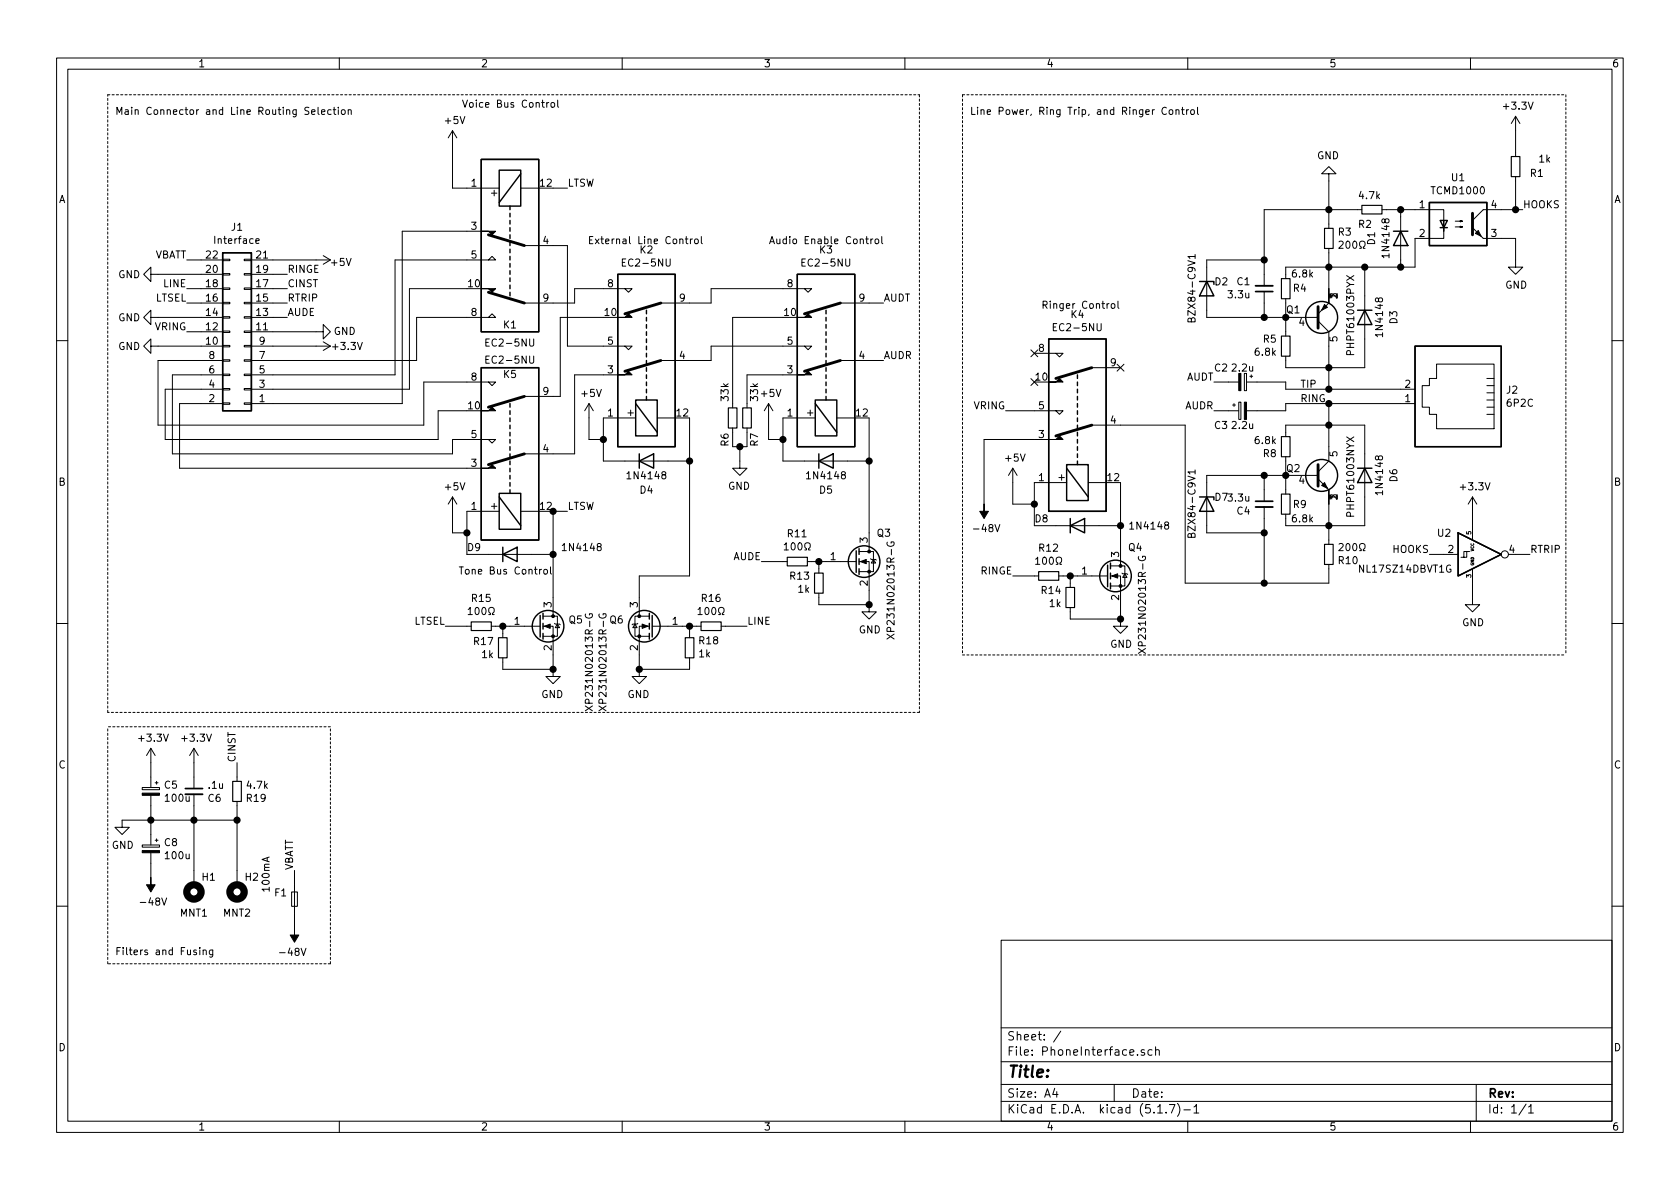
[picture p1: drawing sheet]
EESchema Schematic File Version 4
EELAYER 30 0
EELAYER END
$Descr A4 11693 8268
encoding utf-8
Sheet 1 1
Title ""
Date ""
Rev ""
Comp ""
Comment1 ""
Comment2 ""
Comment3 ""
Comment4 ""
$EndDescr
$Comp
L Device:R_Small R4
U 1 1
P 8950 2000
F 0 "R4" H 9100 2000 50  0000 R CNN
F 1 "6.8k" H 9150 1900 50  0000 R CNN
F 2 "Resistor_SMD:R_1210_3225Metric_Pad1.30x2.65mm_HandSolder" H 8950 2000 50  0001 C CNN
F 3 "~" H 8950 2000 50  0001 C CNN
	1    8950 2000
	1    0    0    1   
$EndComp
$Comp
L Device:R_Small R5
U 1 1
P 8950 2400
F 0 "R5" H 8891 2354 50  0000 R CNN
F 1 "6.8k" H 8891 2445 50  0000 R CNN
F 2 "Resistor_SMD:R_1210_3225Metric_Pad1.30x2.65mm_HandSolder" H 8950 2400 50  0001 C CNN
F 3 "~" H 8950 2400 50  0001 C CNN
	1    8950 2400
	1    0    0    1   
$EndComp
$Comp
L Device:R_Small R3
U 1 1
P 9250 1650
F 0 "R3" H 9309 1696 50  0000 L CNN
F 1 "200Ω" H 9309 1605 50  0000 L CNN
F 2 "Resistor_THT:R_Axial_DIN0516_L15.5mm_D5.0mm_P20.32mm_Horizontal" H 9250 1650 50  0001 C CNN
F 3 "~" H 9250 1650 50  0001 C CNN
	1    9250 1650
	1    0    0    -1  
$EndComp
Wire Wire Line
	8950 2300 8950 2200
Connection ~ 8950 2200
Wire Wire Line
	8950 2200 8950 2100
Wire Wire Line
	8950 1900 8950 1850
Wire Wire Line
	8950 1850 9250 1850
Connection ~ 9250 1850
Wire Wire Line
	9250 1850 9250 2000
Wire Wire Line
	9250 1750 9250 1850
Wire Wire Line
	8950 2500 8950 2550
Wire Wire Line
	8950 2550 9250 2550
Wire Wire Line
	9250 2550 9250 2400
$Comp
L Device:C_Small C1
U 1 1
P 8800 2000
F 0 "C1" H 8708 1954 50  0000 R CNN
F 1 "3.3u" H 8708 2045 50  0000 R CNN
F 2 "Capacitor_THT:CP_Radial_D5.0mm_P2.00mm" H 8800 2000 50  0001 C CNN
F 3 "~" H 8800 2000 50  0001 C CNN
	1    8800 2000
	1    0    0    1   
$EndComp
Wire Wire Line
	8950 2200 8800 2200
Wire Wire Line
	8800 2200 8800 2100
Wire Wire Line
	8800 1450 9250 1450
Wire Wire Line
	9250 1450 9250 1550
$Comp
L power:GND #PWR0101
U 1 1
P 9250 1250
F 0 "#PWR0101" H 9250 1000 50  0001 C CNN
F 1 "GND" H 9255 1077 50  0000 C CNN
F 2 "" H 9250 1250 50  0001 C CNN
F 3 "" H 9250 1250 50  0001 C CNN
	1    9250 1250
	-1   0    0    1   
$EndComp
Wire Wire Line
	9250 1450 9250 1250
Connection ~ 9250 1450
Wire Wire Line
	9500 2050 9500 1850
Wire Wire Line
	9500 1850 9250 1850
Wire Wire Line
	9500 2350 9500 2550
Wire Wire Line
	9500 2550 9250 2550
Connection ~ 9250 2550
$Comp
L Device:R_Small R9
U 1 1
P 8950 3500
F 0 "R9" H 9100 3500 50  0000 R CNN
F 1 "6.8k" H 9150 3400 50  0000 R CNN
F 2 "Resistor_SMD:R_1210_3225Metric_Pad1.30x2.65mm_HandSolder" H 8950 3500 50  0001 C CNN
F 3 "~" H 8950 3500 50  0001 C CNN
	1    8950 3500
	1    0    0    -1  
$EndComp
$Comp
L Device:R_Small R8
U 1 1
P 8950 3100
F 0 "R8" H 8891 3054 50  0000 R CNN
F 1 "6.8k" H 8891 3145 50  0000 R CNN
F 2 "Resistor_SMD:R_1210_3225Metric_Pad1.30x2.65mm_HandSolder" H 8950 3100 50  0001 C CNN
F 3 "~" H 8950 3100 50  0001 C CNN
	1    8950 3100
	1    0    0    -1  
$EndComp
$Comp
L Device:R_Small R10
U 1 1
P 9250 3850
F 0 "R10" H 9309 3896 50  0000 L CNN
F 1 "200Ω" H 9309 3805 50  0000 L CNN
F 2 "Resistor_THT:R_Axial_DIN0516_L15.5mm_D5.0mm_P20.32mm_Horizontal" H 9250 3850 50  0001 C CNN
F 3 "~" H 9250 3850 50  0001 C CNN
	1    9250 3850
	1    0    0    1   
$EndComp
Wire Wire Line
	8950 3200 8950 3300
Connection ~ 8950 3300
Wire Wire Line
	8950 3300 8950 3400
Wire Wire Line
	8950 3600 8950 3650
Wire Wire Line
	8950 3650 9250 3650
Connection ~ 9250 3650
Wire Wire Line
	9250 3650 9250 3500
Wire Wire Line
	9250 3750 9250 3650
Wire Wire Line
	8950 3000 8950 2950
Wire Wire Line
	8950 2950 9250 2950
Wire Wire Line
	9250 2950 9250 3100
$Comp
L Device:C_Small C4
U 1 1
P 8800 3500
F 0 "C4" H 8708 3454 50  0000 R CNN
F 1 "3.3u" H 8708 3545 50  0000 R CNN
F 2 "Capacitor_THT:CP_Radial_D5.0mm_P2.00mm" H 8800 3500 50  0001 C CNN
F 3 "~" H 8800 3500 50  0001 C CNN
	1    8800 3500
	1    0    0    -1  
$EndComp
Wire Wire Line
	8950 3300 8800 3300
Wire Wire Line
	8800 3300 8800 3400
Wire Wire Line
	8800 4050 9250 4050
Wire Wire Line
	9250 4050 9250 3950
Wire Wire Line
	9500 3450 9500 3650
Wire Wire Line
	9500 3650 9250 3650
Wire Wire Line
	9500 3150 9500 2950
Wire Wire Line
	9500 2950 9250 2950
Connection ~ 9250 2950
$Comp
L Connector:6P2C J2
U 1 1
P 10150 2800
F 0 "J2" H 9820 2896 50  0000 R CNN
F 1 "6P2C" H 9820 2805 50  0000 R CNN
F 2 "Imported_Parts:RJE0112001" V 10150 2825 50  0001 C CNN
F 3 "~" V 10150 2825 50  0001 C CNN
	1    10150 2800
	-1   0    0    -1  
$EndComp
Wire Wire Line
	9250 2700 9250 2550
Wire Wire Line
	9250 2800 9250 2950
$Comp
L PhoneInterfaceParts:PHPT61003PYX Q1
U 1 1
P 9150 2200
F 0 "Q1" H 8950 2150 50  0000 L CNN
F 1 "PHPT61003PYX" V 9400 1900 50  0000 L CNN
F 2 "Package_TO_SOT_SMD:LFPAK56" H 9350 2125 50  0001 L CIN
F 3 "https://www.mouser.com/datasheet/2/916/PHPT61003PY-1599682.pdf" H 9150 2200 50  0001 L CNN
	1    9150 2200
	1    0    0    1   
$EndComp
$Comp
L PhoneInterfaceParts:PHPT61003NYX Q2
U 1 1
P 9150 3300
F 0 "Q2" H 8950 3350 50  0000 L CNN
F 1 "PHPT61003NYX" V 9400 3000 50  0000 L CNN
F 2 "Package_TO_SOT_SMD:LFPAK56" H 9350 3225 50  0001 L CIN
F 3 "https://www.mouser.com/datasheet/2/916/PHPT61003NY-1320466.pdf" H 9150 3300 50  0001 L CNN
	1    9150 3300
	1    0    0    -1  
$EndComp
Text Label 9050 2700 0    50   ~ 0
TIP
Text Label 9050 2800 0    50   ~ 0
RING
$Comp
L PhoneInterfaceParts:TCMD1000 U1
U 1 1
P 10150 1550
F 0 "U1" H 10150 1875 50  0000 C CNN
F 1 "TCMD1000" H 10150 1784 50  0000 C CNN
F 2 "Package_SO:SOP-4_4.4x2.6mm_P1.27mm" H 10150 1250 50  0001 C CNN
F 3 "https://www.mouser.com/datasheet/2/427/tcmd1000-1767230.pdf" H 10150 1500 50  0001 L CNN
	1    10150 1550
	1    0    0    -1  
$EndComp
$Comp
L Device:R_Small R2
U 1 1
P 9550 1450
F 0 "R2" V 9650 1350 50  0000 L CNN
F 1 "4.7k" V 9450 1350 50  0000 L CNN
F 2 "Resistor_SMD:R_0805_2012Metric_Pad1.20x1.40mm_HandSolder" H 9550 1450 50  0001 C CNN
F 3 "~" H 9550 1450 50  0001 C CNN
	1    9550 1450
	0    1    1    0   
$EndComp
Wire Wire Line
	9250 1450 9450 1450
Wire Wire Line
	9650 1450 9750 1450
Connection ~ 9500 1850
Wire Wire Line
	9850 1850 9850 1650
Wire Wire Line
	9500 1850 9750 1850
Wire Wire Line
	9750 1850 9750 1800
Wire Wire Line
	9750 1500 9750 1450
Connection ~ 9750 1850
Wire Wire Line
	9750 1850 9850 1850
Connection ~ 9750 1450
Wire Wire Line
	9750 1450 9850 1450
Wire Wire Line
	10450 1650 10550 1650
Wire Wire Line
	10550 1650 10550 1800
$Comp
L power:GND #PWR0102
U 1 1
P 10550 1800
F 0 "#PWR0102" H 10550 1550 50  0001 C CNN
F 1 "GND" H 10555 1627 50  0000 C CNN
F 2 "" H 10550 1800 50  0001 C CNN
F 3 "" H 10550 1800 50  0001 C CNN
	1    10550 1800
	1    0    0    -1  
$EndComp
$Comp
L Device:R_Small R1
U 1 1
P 10550 1150
F 0 "R1" H 10350 1200 50  0000 L CNN
F 1 "1k" H 10300 1100 50  0000 L CNN
F 2 "Resistor_SMD:R_0805_2012Metric_Pad1.20x1.40mm_HandSolder" H 10550 1150 50  0001 C CNN
F 3 "~" H 10550 1150 50  0001 C CNN
	1    10550 1150
	-1   0    0    1   
$EndComp
Wire Wire Line
	10450 1450 10550 1450
Wire Wire Line
	10550 1450 10550 1250
Wire Wire Line
	10550 900  10550 1050
$Comp
L Relay:EC2-5NU K3
U 1 1
P 5750 2500
F 0 "K3" V 6517 2500 50  0000 C CNN
F 1 "EC2-5NU" V 6426 2500 50  0000 C CNN
F 2 "Relay_THT:Relay_DPDT_Kemet_EC2" H 5750 2500 50  0001 C CNN
F 3 "https://content.kemet.com/datasheets/KEM_R7002_EC2_EE2.pdf" H 5750 2500 50  0001 C CNN
	1    5750 2500
	0    -1   -1   0   
$EndComp
$Comp
L Relay:EC2-5NU K2
U 1 1
P 4500 2500
F 0 "K2" V 5267 2500 50  0000 C CNN
F 1 "EC2-5NU" V 5176 2500 50  0000 C CNN
F 2 "Relay_THT:Relay_DPDT_Kemet_EC2" H 4500 2500 50  0001 C CNN
F 3 "https://content.kemet.com/datasheets/KEM_R7002_EC2_EE2.pdf" H 4500 2500 50  0001 C CNN
	1    4500 2500
	0    -1   -1   0   
$EndComp
$Comp
L Relay:EC2-5NU K1
U 1 1
P 3550 1700
F 0 "K1" V 4100 1700 50  0000 C CNN
F 1 "EC2-5NU" V 4226 1700 50  0000 C CNN
F 2 "Relay_THT:Relay_DPDT_Kemet_EC2" H 3550 1700 50  0001 C CNN
F 3 "https://content.kemet.com/datasheets/KEM_R7002_EC2_EE2.pdf" H 3550 1700 50  0001 C CNN
	1    3550 1700
	0    -1   1    0   
$EndComp
$Comp
L Relay:EC2-5NU K5
U 1 1
P 3550 3150
F 0 "K5" V 4100 3150 50  0000 C CNN
F 1 "EC2-5NU" V 4200 3150 50  0000 C CNN
F 2 "Relay_THT:Relay_DPDT_Kemet_EC2" H 3550 3150 50  0001 C CNN
F 3 "https://content.kemet.com/datasheets/KEM_R7002_EC2_EE2.pdf" H 3550 3150 50  0001 C CNN
	1    3550 3150
	0    -1   -1   0   
$EndComp
Wire Wire Line
	7650 3650 7800 3650
Wire Wire Line
	7200 3650 7350 3650
Wire Wire Line
	5900 3200 6050 3200
Wire Wire Line
	6050 3200 6050 2900
Wire Wire Line
	5450 2900 5450 3050
Wire Wire Line
	5450 3200 5600 3200
Wire Wire Line
	4650 3200 4800 3200
Wire Wire Line
	4800 3200 4800 2900
Wire Wire Line
	4200 2900 4200 3050
Wire Wire Line
	4200 3200 4350 3200
Wire Wire Line
	3700 3850 3850 3850
Wire Wire Line
	3850 3850 3850 3550
Wire Wire Line
	3400 3850 3250 3850
Wire Wire Line
	3250 3850 3250 3700
$Comp
L power:+5V #PWR0103
U 1 1
P 7050 3350
F 0 "#PWR0103" H 7050 3200 50  0001 C CNN
F 1 "+5V" H 7065 3523 50  0000 C CNN
F 2 "" H 7050 3350 50  0001 C CNN
F 3 "" H 7050 3350 50  0001 C CNN
	1    7050 3350
	1    0    0    -1  
$EndComp
Wire Wire Line
	7200 3500 7050 3500
Wire Wire Line
	7050 3500 7050 3350
Connection ~ 7200 3500
Wire Wire Line
	7200 3500 7200 3650
$Comp
L power:+5V #PWR0104
U 1 1
P 5350 2900
F 0 "#PWR0104" H 5350 2750 50  0001 C CNN
F 1 "+5V" H 5365 3073 50  0000 C CNN
F 2 "" H 5350 2900 50  0001 C CNN
F 3 "" H 5350 2900 50  0001 C CNN
	1    5350 2900
	1    0    0    -1  
$EndComp
Wire Wire Line
	5350 2900 5350 3050
Wire Wire Line
	5350 3050 5450 3050
Connection ~ 5450 3050
Wire Wire Line
	5450 3050 5450 3200
$Comp
L power:+5V #PWR0105
U 1 1
P 4100 2900
F 0 "#PWR0105" H 4100 2750 50  0001 C CNN
F 1 "+5V" H 4115 3073 50  0000 C CNN
F 2 "" H 4100 2900 50  0001 C CNN
F 3 "" H 4100 2900 50  0001 C CNN
	1    4100 2900
	1    0    0    -1  
$EndComp
Wire Wire Line
	4100 3050 4100 2900
Connection ~ 4200 3050
Wire Wire Line
	4200 3050 4200 3200
$Comp
L power:+5V #PWR0106
U 1 1
P 3150 3550
F 0 "#PWR0106" H 3150 3400 50  0001 C CNN
F 1 "+5V" H 3165 3723 50  0000 C CNN
F 2 "" H 3150 3550 50  0001 C CNN
F 3 "" H 3150 3550 50  0001 C CNN
	1    3150 3550
	1    0    0    -1  
$EndComp
Wire Wire Line
	3250 3700 3150 3700
Wire Wire Line
	3150 3700 3150 3550
Connection ~ 3250 3700
Wire Wire Line
	3250 3700 3250 3550
$Comp
L power:+5V #PWR0107
U 1 1
P 3150 1000
F 0 "#PWR0107" H 3150 850 50  0001 C CNN
F 1 "+5V" H 3165 1173 50  0000 C CNN
F 2 "" H 3150 1000 50  0001 C CNN
F 3 "" H 3150 1000 50  0001 C CNN
	1    3150 1000
	1    0    0    -1  
$EndComp
$Comp
L power:GND #PWR0108
U 1 1
P 2200 2300
F 0 "#PWR0108" H 2200 2050 50  0001 C CNN
F 1 "GND" V 2200 2100 50  0000 C CNN
F 2 "" H 2200 2300 50  0001 C CNN
F 3 "" H 2200 2300 50  0001 C CNN
	1    2200 2300
	0    -1   -1   0   
$EndComp
$Comp
L power:GND #PWR0109
U 1 1
P 1100 2200
F 0 "#PWR0109" H 1100 1950 50  0001 C CNN
F 1 "GND" V 1100 2000 50  0000 C CNN
F 2 "" H 1100 2200 50  0001 C CNN
F 3 "" H 1100 2200 50  0001 C CNN
	1    1100 2200
	0    1    1    0   
$EndComp
Wire Wire Line
	1400 2200 1100 2200
$Comp
L Device:R_Small R7
U 1 1
P 5200 2900
F 0 "R7" V 5250 3000 50  0000 L CNN
F 1 "33k" V 5250 2650 50  0000 L CNN
F 2 "Resistor_SMD:R_0805_2012Metric_Pad1.20x1.40mm_HandSolder" H 5200 2900 50  0001 C CNN
F 3 "~" H 5200 2900 50  0001 C CNN
	1    5200 2900
	1    0    0    1   
$EndComp
$Comp
L Device:R_Small R6
U 1 1
P 5100 2900
F 0 "R6" V 5150 3000 50  0000 L CNN
F 1 "33k" V 5150 2650 50  0000 L CNN
F 2 "Resistor_SMD:R_0805_2012Metric_Pad1.20x1.40mm_HandSolder" H 5100 2900 50  0001 C CNN
F 3 "~" H 5100 2900 50  0001 C CNN
	1    5100 2900
	-1   0    0    1   
$EndComp
$Comp
L power:GND #PWR0110
U 1 1
P 5150 3200
F 0 "#PWR0110" H 5150 2950 50  0001 C CNN
F 1 "GND" H 5155 3027 50  0000 C CNN
F 2 "" H 5150 3200 50  0001 C CNN
F 3 "" H 5150 3200 50  0001 C CNN
	1    5150 3200
	-1   0    0    -1  
$EndComp
Wire Wire Line
	5150 3200 5150 3100
Wire Wire Line
	5150 3100 5200 3100
Wire Wire Line
	5150 3100 5100 3100
Connection ~ 5150 3100
Wire Wire Line
	5200 2800 5200 2600
Wire Wire Line
	5100 2800 5100 2200
Wire Wire Line
	5200 3100 5200 3000
Wire Wire Line
	5100 3100 5100 3000
$Comp
L power:GND #PWR0111
U 1 1
P 3850 4650
F 0 "#PWR0111" H 3850 4400 50  0001 C CNN
F 1 "GND" H 3855 4477 50  0000 C CNN
F 2 "" H 3850 4650 50  0001 C CNN
F 3 "" H 3850 4650 50  0001 C CNN
	1    3850 4650
	-1   0    0    -1  
$EndComp
$Comp
L power:GND #PWR0112
U 1 1
P 4450 4650
F 0 "#PWR0112" H 4450 4400 50  0001 C CNN
F 1 "GND" H 4455 4477 50  0000 C CNN
F 2 "" H 4450 4650 50  0001 C CNN
F 3 "" H 4450 4650 50  0001 C CNN
	1    4450 4650
	-1   0    0    -1  
$EndComp
$Comp
L power:GND #PWR0113
U 1 1
P 6050 4200
F 0 "#PWR0113" H 6050 3950 50  0001 C CNN
F 1 "GND" H 6055 4027 50  0000 C CNN
F 2 "" H 6050 4200 50  0001 C CNN
F 3 "" H 6050 4200 50  0001 C CNN
	1    6050 4200
	1    0    0    -1  
$EndComp
$Comp
L power:GND #PWR0114
U 1 1
P 7800 4300
F 0 "#PWR0114" H 7800 4050 50  0001 C CNN
F 1 "GND" H 7805 4127 50  0000 C CNN
F 2 "" H 7800 4300 50  0001 C CNN
F 3 "" H 7800 4300 50  0001 C CNN
	1    7800 4300
	1    0    0    -1  
$EndComp
Wire Wire Line
	7800 3800 7800 3650
Connection ~ 7800 3650
Wire Wire Line
	7800 4200 7800 4300
Wire Wire Line
	6050 4100 6050 4200
Wire Wire Line
	3850 4550 3850 4650
Connection ~ 3850 3850
Wire Wire Line
	4450 4150 4450 4000
Wire Wire Line
	4450 4550 4450 4650
Wire Wire Line
	7800 3650 7800 3350
Wire Wire Line
	7200 3350 7200 3500
$Comp
L Relay:EC2-5NU K4
U 1 1
P 7500 2950
F 0 "K4" V 8267 2950 50  0000 C CNN
F 1 "EC2-5NU" V 8176 2950 50  0000 C CNN
F 2 "Relay_THT:Relay_DPDT_Kemet_EC2" H 7500 2950 50  0001 C CNN
F 3 "https://content.kemet.com/datasheets/KEM_R7002_EC2_EE2.pdf" H 7500 2950 50  0001 C CNN
	1    7500 2950
	0    -1   -1   0   
$EndComp
Wire Wire Line
	9250 2700 9750 2700
Wire Wire Line
	9250 2800 9750 2800
Wire Notes Line
	6700 650  6700 4550
Wire Notes Line
	10900 650  10900 4550
Text Notes 6750 800  0    50   ~ 0
Line Power, Ring Trip, and Ringer Control
Text Label 1300 2300 2    50   ~ 0
VRING
Text Label 6150 2100 0    50   ~ 0
AUDT
Text Label 6150 2500 0    50   ~ 0
AUDR
Wire Wire Line
	6150 2100 6050 2100
Wire Wire Line
	6150 2500 6050 2500
Wire Wire Line
	5200 2600 5450 2600
Wire Wire Line
	5100 2200 5450 2200
Wire Wire Line
	4800 2500 4950 2500
Wire Wire Line
	4950 2500 4950 2400
Wire Wire Line
	4950 2000 4950 2100
Wire Wire Line
	4950 2100 4800 2100
Wire Wire Line
	4200 3050 4100 3050
Wire Wire Line
	4200 2600 4000 2600
Wire Wire Line
	4000 2600 4000 3150
Wire Wire Line
	4000 3150 3850 3150
Wire Wire Line
	4200 2200 3900 2200
Wire Wire Line
	3900 2200 3900 2750
Wire Wire Line
	3900 2750 3850 2750
Wire Wire Line
	4200 2400 3950 2400
Wire Wire Line
	3950 2400 3950 1700
Wire Wire Line
	3950 1700 3850 1700
Wire Wire Line
	4200 2000 4000 2000
Wire Wire Line
	4000 2000 4000 2100
Wire Wire Line
	4000 2100 3850 2100
$Comp
L power:GND #PWR0115
U 1 1
P 1100 2400
F 0 "#PWR0115" H 1100 2150 50  0001 C CNN
F 1 "GND" V 1100 2200 50  0000 C CNN
F 2 "" H 1100 2400 50  0001 C CNN
F 3 "" H 1100 2400 50  0001 C CNN
	1    1100 2400
	0    1    1    0   
$EndComp
Wire Wire Line
	3250 1600 2800 1600
Wire Wire Line
	2800 1600 2800 2800
Wire Wire Line
	3250 1800 2750 1800
Wire Wire Line
	2750 1800 2750 2600
Wire Wire Line
	3250 2000 2850 2000
Wire Wire Line
	2850 2000 2850 2700
Wire Wire Line
	2900 2200 2900 2500
Wire Wire Line
	2900 2200 3250 2200
Wire Wire Line
	3250 3250 1250 3250
Wire Wire Line
	1250 3250 1250 2800
Wire Wire Line
	1250 2800 1400 2800
Wire Wire Line
	3150 3050 3150 3150
Wire Wire Line
	3150 3150 1200 3150
Wire Wire Line
	3150 3050 3250 3050
Wire Wire Line
	1400 2600 1200 2600
Wire Wire Line
	1200 2600 1200 3150
Wire Wire Line
	3050 2850 3050 3050
Wire Wire Line
	3050 3050 1150 3050
Wire Wire Line
	1150 3050 1150 2700
Wire Wire Line
	1150 2700 1400 2700
Wire Wire Line
	3050 2850 3250 2850
Wire Wire Line
	3250 2650 2950 2650
Wire Wire Line
	2950 2650 2950 2950
Wire Wire Line
	2950 2950 1100 2950
Wire Wire Line
	1100 2950 1100 2500
Wire Wire Line
	1100 2500 1400 2500
Text Notes 5350 1700 0    50   ~ 0
Audio Enable Control
Text Notes 4900 1700 2    50   ~ 0
External Line Control
Text Notes 3900 750  2    50   ~ 0
Voice Bus Control
Text Notes 3850 4000 2    50   ~ 0
Tone Bus Control
$Comp
L Device:R_Small R17
U 1 1
P 3500 4500
F 0 "R17" H 3559 4546 50  0000 L CNN
F 1 "1k" H 3559 4455 50  0000 L CNN
F 2 "Resistor_SMD:R_0805_2012Metric_Pad1.20x1.40mm_HandSolder" H 3500 4500 50  0001 C CNN
F 3 "~" H 3500 4500 50  0001 C CNN
	1    3500 4500
	-1   0    0    -1  
$EndComp
Wire Wire Line
	3550 4350 3500 4350
Wire Wire Line
	3500 4350 3500 4400
Wire Wire Line
	3500 4650 3850 4650
Connection ~ 3850 4650
Wire Wire Line
	3500 4650 3500 4600
$Comp
L Device:R_Small R18
U 1 1
P 4800 4500
F 0 "R18" H 4742 4454 50  0000 R CNN
F 1 "1k" H 4742 4545 50  0000 R CNN
F 2 "Resistor_SMD:R_0805_2012Metric_Pad1.20x1.40mm_HandSolder" H 4800 4500 50  0001 C CNN
F 3 "~" H 4800 4500 50  0001 C CNN
	1    4800 4500
	-1   0    0    1   
$EndComp
Wire Wire Line
	4750 4350 4800 4350
Wire Wire Line
	4800 4350 4800 4400
Wire Wire Line
	4800 4600 4800 4650
Wire Wire Line
	4800 4650 4450 4650
Connection ~ 4450 4650
$Comp
L Device:R_Small R13
U 1 1
P 5700 4050
F 0 "R13" H 5642 4004 50  0000 R CNN
F 1 "1k" H 5642 4095 50  0000 R CNN
F 2 "Resistor_SMD:R_0805_2012Metric_Pad1.20x1.40mm_HandSolder" H 5700 4050 50  0001 C CNN
F 3 "~" H 5700 4050 50  0001 C CNN
	1    5700 4050
	1    0    0    1   
$EndComp
Wire Wire Line
	5750 3900 5700 3900
Wire Wire Line
	5700 3900 5700 3950
Wire Wire Line
	5700 4150 5700 4200
Wire Wire Line
	5700 4200 6050 4200
Connection ~ 6050 4200
$Comp
L Device:R_Small R14
U 1 1
P 7450 4150
F 0 "R14" H 7392 4104 50  0000 R CNN
F 1 "1k" H 7392 4195 50  0000 R CNN
F 2 "Resistor_SMD:R_0805_2012Metric_Pad1.20x1.40mm_HandSolder" H 7450 4150 50  0001 C CNN
F 3 "~" H 7450 4150 50  0001 C CNN
	1    7450 4150
	1    0    0    1   
$EndComp
Wire Wire Line
	7800 4300 7450 4300
Wire Wire Line
	7450 4300 7450 4250
Wire Wire Line
	7450 4000 7500 4000
Wire Wire Line
	7450 4050 7450 4000
Connection ~ 7800 4300
$Comp
L Device:R_Small R15
U 1 1
P 3350 4350
F 0 "R15" V 3154 4350 50  0000 C CNN
F 1 "100Ω" V 3245 4350 50  0000 C CNN
F 2 "Resistor_SMD:R_0805_2012Metric_Pad1.20x1.40mm_HandSolder" H 3350 4350 50  0001 C CNN
F 3 "~" H 3350 4350 50  0001 C CNN
	1    3350 4350
	0    1    1    0   
$EndComp
Wire Wire Line
	3450 4350 3500 4350
Connection ~ 3500 4350
$Comp
L Device:R_Small R16
U 1 1
P 4950 4350
F 0 "R16" V 4754 4350 50  0000 C CNN
F 1 "100Ω" V 4845 4350 50  0000 C CNN
F 2 "Resistor_SMD:R_0805_2012Metric_Pad1.20x1.40mm_HandSolder" H 4950 4350 50  0001 C CNN
F 3 "~" H 4950 4350 50  0001 C CNN
	1    4950 4350
	0    1    1    0   
$EndComp
Wire Wire Line
	4800 4350 4850 4350
Connection ~ 4800 4350
$Comp
L Device:R_Small R11
U 1 1
P 5550 3900
F 0 "R11" V 5354 3900 50  0000 C CNN
F 1 "100Ω" V 5445 3900 50  0000 C CNN
F 2 "Resistor_SMD:R_0805_2012Metric_Pad1.20x1.40mm_HandSolder" H 5550 3900 50  0001 C CNN
F 3 "~" H 5550 3900 50  0001 C CNN
	1    5550 3900
	0    -1   1    0   
$EndComp
Wire Wire Line
	5650 3900 5700 3900
Connection ~ 5700 3900
$Comp
L Device:R_Small R12
U 1 1
P 7300 4000
F 0 "R12" V 7104 4000 50  0000 C CNN
F 1 "100Ω" V 7195 4000 50  0000 C CNN
F 2 "Resistor_SMD:R_0805_2012Metric_Pad1.20x1.40mm_HandSolder" H 7300 4000 50  0001 C CNN
F 3 "~" H 7300 4000 50  0001 C CNN
	1    7300 4000
	0    -1   1    0   
$EndComp
Wire Wire Line
	7400 4000 7450 4000
Connection ~ 7450 4000
Text Notes 7800 2150 2    50   ~ 0
Ringer Control
Text Label 7050 4000 2    50   ~ 0
RINGE
Wire Wire Line
	7200 4000 7050 4000
Text Label 5300 3900 2    50   ~ 0
AUDE
Wire Wire Line
	4950 2400 5450 2400
Wire Wire Line
	4950 2000 5450 2000
Wire Wire Line
	5300 3900 5450 3900
Text Label 3100 4350 2    50   ~ 0
LTSEL
Wire Wire Line
	3250 4350 3100 4350
Wire Wire Line
	5050 4350 5200 4350
Text Label 2000 1900 0    50   ~ 0
RINGE
Text Label 2000 2200 0    50   ~ 0
AUDE
Text Label 1300 2000 2    50   ~ 0
LINE
Wire Wire Line
	1300 2000 1400 2000
Wire Wire Line
	1400 2100 1300 2100
Wire Wire Line
	1900 2100 2000 2100
Wire Wire Line
	1900 2000 2000 2000
Wire Wire Line
	3850 3850 3850 4150
Text Label 5200 4350 0    50   ~ 0
LINE
Wire Wire Line
	4450 4000 4800 4000
Wire Wire Line
	4800 4000 4800 3200
Connection ~ 4800 3200
Wire Wire Line
	6050 3200 6050 3700
Connection ~ 6050 3200
Wire Notes Line
	6700 650  10900 650 
Wire Notes Line
	6700 4550 10900 4550
Wire Wire Line
	10550 1450 10600 1450
Connection ~ 10550 1450
Text Label 10600 1450 0    50   ~ 0
HOOKS
Text Label 2000 2100 0    50   ~ 0
RTRIP
$Comp
L PhoneInterfaceParts:NL17SZ14DBVT1G U2
U 1 1
P 10250 3850
F 0 "U2" H 10000 4000 50  0000 L CNN
F 1 "NL17SZ14DBVT1G" H 9450 3750 50  0000 L CNN
F 2 "Package_TO_SOT_SMD:SOT-23-5" H 10250 3600 50  0001 C CNN
F 3 "https://www.mouser.com/datasheet/2/308/1/NL17SZ14_D-2318143.pdf" H 10250 3850 50  0001 C CNN
	1    10250 3850
	1    0    0    -1  
$EndComp
$Comp
L power:GND #PWR0116
U 1 1
P 10250 4150
F 0 "#PWR0116" H 10250 3900 50  0001 C CNN
F 1 "GND" H 10255 3977 50  0000 C CNN
F 2 "" H 10250 4150 50  0001 C CNN
F 3 "" H 10250 4150 50  0001 C CNN
	1    10250 4150
	1    0    0    -1  
$EndComp
Wire Wire Line
	10250 3650 10250 3550
Wire Wire Line
	10250 4050 10250 4150
Text Label 9950 3850 2    50   ~ 0
HOOKS
Wire Wire Line
	10050 3850 9950 3850
Wire Wire Line
	10550 3850 10650 3850
Text Label 10650 3850 0    50   ~ 0
RTRIP
Wire Notes Line
	750  650  6400 650 
Wire Notes Line
	6400 650  6400 4950
Wire Notes Line
	6400 4950 750  4950
Wire Notes Line
	750  4950 750  650 
Text Notes 800  800  0    50   ~ 0
Main Connector and Line Routing Selection
Wire Notes Line
	750  6700 750  5050
Wire Notes Line
	2300 6700 2300 5050
$Comp
L Device:CP_Small C8
U 1 1
P 1050 5900
F 0 "C8" H 962 5946 50  0000 R CNN
F 1 "100u" H 962 5855 50  0000 R CNN
F 2 "Capacitor_THT:CP_Radial_D10.0mm_P5.00mm" H 1050 5900 50  0001 C CNN
F 3 "~" H 1050 5900 50  0001 C CNN
	1    1050 5900
	-1   0    0    -1  
$EndComp
$Comp
L Device:CP_Small C5
U 1 1
P 1050 5500
F 0 "C5" H 962 5546 50  0000 R CNN
F 1 "100u" H 962 5455 50  0000 R CNN
F 2 "Capacitor_THT:CP_Radial_D5.0mm_P2.00mm" H 1050 5500 50  0001 C CNN
F 3 "~" H 1050 5500 50  0001 C CNN
	1    1050 5500
	-1   0    0    -1  
$EndComp
$Comp
L power:-48V #PWR0117
U 1 1
P 1050 6100
F 0 "#PWR0117" H 1050 6200 50  0001 C CNN
F 1 "-48V" H 1065 6273 50  0000 C CNN
F 2 "" H 1050 6100 50  0001 C CNN
F 3 "" H 1050 6100 50  0001 C CNN
	1    1050 6100
	1    0    0    1   
$EndComp
Wire Wire Line
	1050 6100 1050 6000
Wire Wire Line
	1050 5600 1050 5700
$Comp
L power:GND #PWR0118
U 1 1
P 850 5700
F 0 "#PWR0118" H 850 5450 50  0001 C CNN
F 1 "GND" H 855 5527 50  0000 C CNN
F 2 "" H 850 5700 50  0001 C CNN
F 3 "" H 850 5700 50  0001 C CNN
	1    850  5700
	1    0    0    -1  
$EndComp
Wire Wire Line
	850  5700 1050 5700
Connection ~ 1050 5700
Wire Wire Line
	1050 5700 1050 5800
Wire Wire Line
	1050 5300 1050 5400
$Comp
L Device:C_Small C6
U 1 1
P 1350 5500
F 0 "C6" H 1258 5454 50  0000 R CNN
F 1 ".1u" H 1258 5545 50  0000 R CNN
F 2 "Capacitor_SMD:C_0603_1608Metric_Pad1.08x0.95mm_HandSolder" H 1350 5500 50  0001 C CNN
F 3 "~" H 1350 5500 50  0001 C CNN
	1    1350 5500
	-1   0    0    -1  
$EndComp
Wire Wire Line
	1350 5400 1350 5300
Wire Wire Line
	1350 5600 1350 5700
Wire Wire Line
	1350 5700 1050 5700
Wire Wire Line
	1650 5700 1350 5700
Connection ~ 1350 5700
Text Label 1300 1800 2    50   ~ 0
VBATT
$Comp
L Device:Fuse_Small F1
U 1 1
P 2050 6250
F 0 "F1" V 2004 6298 50  0000 L CNN
F 1 "100mA" H 1750 6450 50  0000 L CNN
F 2 "Imported_Parts:00346605" H 2050 6250 50  0001 C CNN
F 3 "~" H 2050 6250 50  0001 C CNN
	1    2050 6250
	0    -1   1    0   
$EndComp
$Comp
L power:-48V #PWR0119
U 1 1
P 2050 6450
F 0 "#PWR0119" H 2050 6550 50  0001 C CNN
F 1 "-48V" H 2065 6623 50  0000 C CNN
F 2 "" H 2050 6450 50  0001 C CNN
F 3 "" H 2050 6450 50  0001 C CNN
	1    2050 6450
	-1   0    0    1   
$EndComp
Wire Wire Line
	2050 6450 2050 6350
Text Label 2050 6050 1    50   ~ 0
VBATT
Wire Wire Line
	2050 6050 2050 6150
Wire Notes Line
	2300 5050 750  5050
Wire Notes Line
	2300 6700 750  6700
Wire Wire Line
	1300 1800 1400 1800
$Comp
L power:GND #PWR0121
U 1 1
P 1100 1900
F 0 "#PWR0121" H 1100 1650 50  0001 C CNN
F 1 "GND" V 1100 1700 50  0000 C CNN
F 2 "" H 1100 1900 50  0001 C CNN
F 3 "" H 1100 1900 50  0001 C CNN
	1    1100 1900
	0    1    1    0   
$EndComp
$Comp
L power:+3.3V #PWR0122
U 1 1
P 1050 5300
F 0 "#PWR0122" H 1050 5150 50  0001 C CNN
F 1 "+3.3V" H 1065 5473 50  0000 C CNN
F 2 "" H 1050 5300 50  0001 C CNN
F 3 "" H 1050 5300 50  0001 C CNN
	1    1050 5300
	1    0    0    -1  
$EndComp
$Comp
L power:+3.3V #PWR0123
U 1 1
P 1350 5300
F 0 "#PWR0123" H 1350 5150 50  0001 C CNN
F 1 "+3.3V" H 1365 5473 50  0000 C CNN
F 2 "" H 1350 5300 50  0001 C CNN
F 3 "" H 1350 5300 50  0001 C CNN
	1    1350 5300
	1    0    0    -1  
$EndComp
$Comp
L power:+3.3V #PWR0125
U 1 1
P 10250 3550
F 0 "#PWR0125" H 10250 3400 50  0001 C CNN
F 1 "+3.3V" H 10265 3723 50  0000 C CNN
F 2 "" H 10250 3550 50  0001 C CNN
F 3 "" H 10250 3550 50  0001 C CNN
	1    10250 3550
	1    0    0    -1  
$EndComp
$Comp
L power:+3.3V #PWR0126
U 1 1
P 10550 900
F 0 "#PWR0126" H 10550 750 50  0001 C CNN
F 1 "+3.3V" H 10565 1073 50  0000 C CNN
F 2 "" H 10550 900 50  0001 C CNN
F 3 "" H 10550 900 50  0001 C CNN
	1    10550 900 
	1    0    0    -1  
$EndComp
$Comp
L PhoneInterfaceParts:XP231N02013R-G Q4
U 1 1
P 7700 4000
F 0 "Q4" H 7850 4200 50  0000 L CNN
F 1 "XP231N02013R-G" V 7950 3450 50  0000 L CNN
F 2 "Package_TO_SOT_SMD:SOT-323_SC-70_Handsoldering" H 7900 3925 50  0001 L CIN
F 3 "https://www.torexsemi.com/file/XP231N02013R/XP231N02013R.pdf" H 7700 4000 50  0001 L CNN
	1    7700 4000
	1    0    0    -1  
$EndComp
$Comp
L PhoneInterfaceParts:XP231N02013R-G Q3
U 1 1
P 5950 3900
F 0 "Q3" H 6100 4100 50  0000 L CNN
F 1 "XP231N02013R-G" V 6200 3350 50  0000 L CNN
F 2 "Package_TO_SOT_SMD:SOT-323_SC-70_Handsoldering" H 6150 3825 50  0001 L CIN
F 3 "https://www.torexsemi.com/file/XP231N02013R/XP231N02013R.pdf" H 5950 3900 50  0001 L CNN
	1    5950 3900
	1    0    0    -1  
$EndComp
$Comp
L PhoneInterfaceParts:XP231N02013R-G Q6
U 1 1
P 4550 4350
F 0 "Q6" H 4755 4396 50  0000 L CNN
F 1 "XP231N02013R-G" V 4900 3750 50  0000 L CNN
F 2 "Package_TO_SOT_SMD:SOT-323_SC-70_Handsoldering" H 4750 4275 50  0001 L CIN
F 3 "https://www.torexsemi.com/file/XP231N02013R/XP231N02013R.pdf" H 4550 4350 50  0001 L CNN
	1    4550 4350
	-1   0    0    -1  
$EndComp
$Comp
L PhoneInterfaceParts:XP231N02013R-G Q5
U 1 1
P 3750 4350
F 0 "Q5" H 3955 4396 50  0000 L CNN
F 1 "XP231N02013R-G" V 4100 3750 50  0000 L CNN
F 2 "Package_TO_SOT_SMD:SOT-323_SC-70_Handsoldering" H 3950 4275 50  0001 L CIN
F 3 "https://www.torexsemi.com/file/XP231N02013R/XP231N02013R.pdf" H 3750 4350 50  0001 L CNN
	1    3750 4350
	1    0    0    -1  
$EndComp
Text Label 2000 2000 0    50   ~ 0
CINST
$Comp
L Device:R_Small R19
U 1 1
P 1650 5500
F 0 "R19" H 1592 5454 50  0000 R CNN
F 1 "4.7k" H 1592 5545 50  0000 R CNN
F 2 "Resistor_SMD:R_0805_2012Metric_Pad1.20x1.40mm_HandSolder" H 1650 5500 50  0001 C CNN
F 3 "~" H 1650 5500 50  0001 C CNN
	1    1650 5500
	-1   0    0    -1  
$EndComp
Wire Wire Line
	1650 5600 1650 5700
Text Label 1650 5300 1    50   ~ 0
CINST
Wire Wire Line
	1650 5300 1650 5400
Wire Wire Line
	1100 2400 1400 2400
Text Notes 800  6650 0    50   ~ 0
Filters and Fusing
Wire Wire Line
	2800 2800 1900 2800
Wire Wire Line
	2850 2700 1900 2700
Wire Wire Line
	2750 2600 1900 2600
Wire Wire Line
	2900 2500 1900 2500
Wire Wire Line
	8250 2950 7800 2950
Wire Wire Line
	7200 3050 6850 3050
Wire Wire Line
	6850 3050 6850 3500
$Comp
L power:-48V #PWR0128
U 1 1
P 6850 3500
F 0 "#PWR0128" H 6850 3600 50  0001 C CNN
F 1 "-48V" H 6865 3673 50  0000 C CNN
F 2 "" H 6850 3500 50  0001 C CNN
F 3 "" H 6850 3500 50  0001 C CNN
	1    6850 3500
	1    0    0    1   
$EndComp
Text Label 7000 2850 2    50   ~ 0
VRING
Wire Wire Line
	7200 2850 7000 2850
Connection ~ 9250 2800
Connection ~ 9250 2700
Wire Wire Line
	8950 2800 8950 2850
Wire Wire Line
	8950 2850 8750 2850
Wire Wire Line
	8950 2800 9250 2800
Wire Wire Line
	8950 2700 8950 2650
Wire Wire Line
	8950 2650 8750 2650
Wire Wire Line
	8950 2700 9250 2700
Wire Wire Line
	8550 2850 8450 2850
Wire Wire Line
	8550 2650 8450 2650
Text Label 8450 2650 2    50   ~ 0
AUDT
Text Label 8450 2850 2    50   ~ 0
AUDR
Wire Wire Line
	8800 3600 8800 3700
Wire Wire Line
	8250 2950 8250 4050
Wire Wire Line
	8250 4050 8800 4050
Connection ~ 8800 4050
Wire Wire Line
	1400 2300 1300 2300
Wire Wire Line
	1900 2300 2200 2300
Wire Wire Line
	1900 2200 2000 2200
Text Label 1300 2100 2    50   ~ 0
LTSEL
Wire Wire Line
	1900 1800 2200 1800
$Comp
L power:+5V #PWR0129
U 1 1
P 2200 1800
F 0 "#PWR0129" H 2200 1650 50  0001 C CNN
F 1 "+5V" V 2215 1973 50  0000 C CNN
F 2 "" H 2200 1800 50  0001 C CNN
F 3 "" H 2200 1800 50  0001 C CNN
	1    2200 1800
	0    1    1    0   
$EndComp
$Comp
L Connector_Generic:Conn_02x11_Odd_Even J1
U 1 1
P 1700 2300
F 0 "J1" H 1750 1575 50  0000 C CNN
F 1 "Interface" H 1750 1666 50  0000 C CNN
F 2 "Connector_PinHeader_2.54mm:PinHeader_2x11_P2.54mm_Vertical" H 1700 2300 50  0001 C CNN
F 3 "~" H 1700 2300 50  0001 C CNN
	1    1700 2300
	-1   0    0    1   
$EndComp
Wire Wire Line
	1100 1900 1400 1900
Wire Wire Line
	3150 1300 3250 1300
Wire Wire Line
	3150 1000 3150 1300
Wire Wire Line
	3850 3550 3950 3550
Connection ~ 3850 3550
Text Label 3950 3550 0    50   ~ 0
LTSW
Text Label 3950 1300 0    50   ~ 0
LTSW
Wire Wire Line
	3950 1300 3850 1300
$Comp
L PhoneInterfaceParts:BZX84-C9V1 D2
U 1 1
P 8400 2000
F 0 "D2" V 8350 2050 50  0000 L CNN
F 1 "BZX84-C9V1" H 8150 1900 50  0000 L CNN
F 2 "Diode_SMD:D_SOT-23_ANK" H 8400 1825 50  0001 C CNN
F 3 "https://www.mouser.com/datasheet/2/916/BZX84_SER-1319896.pdf" H 8400 2000 50  0001 C CNN
	1    8400 2000
	0    1    1    0   
$EndComp
Wire Wire Line
	8800 2200 8400 2200
Wire Wire Line
	8400 2200 8400 2150
Connection ~ 8800 2200
$Comp
L PhoneInterfaceParts:BZX84-C9V1 D7
U 1 1
P 8400 3500
F 0 "D7" V 8350 3550 50  0000 L CNN
F 1 "BZX84-C9V1" H 8150 3400 50  0000 L CNN
F 2 "Diode_SMD:D_SOT-23_ANK" H 8400 3325 50  0001 C CNN
F 3 "https://www.mouser.com/datasheet/2/916/BZX84_SER-1319896.pdf" H 8400 3500 50  0001 C CNN
	1    8400 3500
	0    1    1    0   
$EndComp
Wire Wire Line
	8800 1450 8800 1800
Wire Wire Line
	8400 1850 8400 1800
Wire Wire Line
	8400 1800 8800 1800
Connection ~ 8800 1800
Wire Wire Line
	8800 1800 8800 1900
Wire Wire Line
	8400 3350 8400 3300
Wire Wire Line
	8400 3300 8800 3300
Connection ~ 8800 3300
Wire Wire Line
	8400 3650 8400 3700
Wire Wire Line
	8400 3700 8800 3700
Connection ~ 8800 3700
Wire Wire Line
	8800 3700 8800 4050
NoConn ~ 7800 2550
NoConn ~ 7200 2450
NoConn ~ 7200 2650
$Comp
L Device:CP_Small C3
U 1 1
P 8650 2850
F 0 "C3" V 8750 3000 50  0000 C CNN
F 1 "2.2u" V 8750 2850 50  0000 C CNN
F 2 "Capacitor_THT:CP_Radial_D4.0mm_P1.50mm" H 8650 2850 50  0001 C CNN
F 3 "~" H 8650 2850 50  0001 C CNN
	1    8650 2850
	0    -1   1    0   
$EndComp
$Comp
L Device:CP_Small C2
U 1 1
P 8650 2650
F 0 "C2" V 8550 2500 50  0000 C CNN
F 1 "2.2u" V 8550 2650 50  0000 C CNN
F 2 "Capacitor_THT:CP_Radial_D4.0mm_P1.50mm" H 8650 2650 50  0001 C CNN
F 3 "~" H 8650 2650 50  0001 C CNN
	1    8650 2650
	0    1    1    0   
$EndComp
$Comp
L Diode:1N4148 D5
U 1 1
P 5750 3200
F 0 "D5" H 5750 3000 50  0000 C CNN
F 1 "1N4148" H 5750 3100 50  0000 C CNN
F 2 "Diode_THT:D_DO-35_SOD27_P7.62mm_Horizontal" H 5750 3025 50  0001 C CNN
F 3 "https://assets.nexperia.com/documents/data-sheet/1N4148_1N4448.pdf" H 5750 3200 50  0001 C CNN
	1    5750 3200
	1    0    0    -1  
$EndComp
$Comp
L Diode:1N4148 D4
U 1 1
P 4500 3200
F 0 "D4" H 4500 3000 50  0000 C CNN
F 1 "1N4148" H 4500 3100 50  0000 C CNN
F 2 "Diode_THT:D_DO-35_SOD27_P7.62mm_Horizontal" H 4500 3025 50  0001 C CNN
F 3 "https://assets.nexperia.com/documents/data-sheet/1N4148_1N4448.pdf" H 4500 3200 50  0001 C CNN
	1    4500 3200
	1    0    0    -1  
$EndComp
$Comp
L Diode:1N4148 D9
U 1 1
P 3550 3850
F 0 "D9" H 3300 3900 50  0000 C CNN
F 1 "1N4148" H 4050 3900 50  0000 C CNN
F 2 "Diode_THT:D_DO-35_SOD27_P7.62mm_Horizontal" H 3550 3675 50  0001 C CNN
F 3 "https://assets.nexperia.com/documents/data-sheet/1N4148_1N4448.pdf" H 3550 3850 50  0001 C CNN
	1    3550 3850
	1    0    0    -1  
$EndComp
$Comp
L Diode:1N4148 D8
U 1 1
P 7500 3650
F 0 "D8" H 7250 3700 50  0000 C CNN
F 1 "1N4148" H 8000 3650 50  0000 C CNN
F 2 "Diode_THT:D_DO-35_SOD27_P7.62mm_Horizontal" H 7500 3475 50  0001 C CNN
F 3 "https://assets.nexperia.com/documents/data-sheet/1N4148_1N4448.pdf" H 7500 3650 50  0001 C CNN
	1    7500 3650
	1    0    0    -1  
$EndComp
$Comp
L Diode:1N4148 D1
U 1 1
P 9750 1650
F 0 "D1" H 9750 1450 50  0000 C CNN
F 1 "1N4148" H 9750 1550 50  0000 C CNN
F 2 "Diode_THT:D_DO-35_SOD27_P7.62mm_Horizontal" H 9750 1475 50  0001 C CNN
F 3 "https://assets.nexperia.com/documents/data-sheet/1N4148_1N4448.pdf" H 9750 1650 50  0001 C CNN
	1    9750 1650
	0    1    1    0   
$EndComp
$Comp
L Diode:1N4148 D3
U 1 1
P 9500 2200
F 0 "D3" H 9500 2000 50  0000 C CNN
F 1 "1N4148" H 9500 2100 50  0000 C CNN
F 2 "Diode_THT:D_DO-35_SOD27_P7.62mm_Horizontal" H 9500 2025 50  0001 C CNN
F 3 "https://assets.nexperia.com/documents/data-sheet/1N4148_1N4448.pdf" H 9500 2200 50  0001 C CNN
	1    9500 2200
	0    -1   1    0   
$EndComp
$Comp
L Diode:1N4148 D6
U 1 1
P 9500 3300
F 0 "D6" H 9500 3100 50  0000 C CNN
F 1 "1N4148" H 9500 3200 50  0000 C CNN
F 2 "Diode_THT:D_DO-35_SOD27_P7.62mm_Horizontal" H 9500 3125 50  0001 C CNN
F 3 "https://assets.nexperia.com/documents/data-sheet/1N4148_1N4448.pdf" H 9500 3300 50  0001 C CNN
	1    9500 3300
	0    -1   1    0   
$EndComp
$Comp
L power:+3.3V #PWR0120
U 1 1
P 2200 2400
F 0 "#PWR0120" H 2200 2250 50  0001 C CNN
F 1 "+3.3V" V 2200 2500 50  0000 L CNN
F 2 "" H 2200 2400 50  0001 C CNN
F 3 "" H 2200 2400 50  0001 C CNN
	1    2200 2400
	0    1    1    0   
$EndComp
Wire Wire Line
	2000 1900 1900 1900
Wire Wire Line
	1900 2400 2200 2400
Connection ~ 1650 5700
$Comp
L Mechanical:MountingHole_Pad H1
U 1 1
P 1350 6150
F 0 "H1" H 1300 6100 50  0000 R CNN
F 1 "MNT1" H 1450 6350 50  0000 R CNN
F 2 "MountingHole:MountingHole_2.7mm_M2.5_Pad" H 1350 6150 50  0001 C CNN
F 3 "~" H 1350 6150 50  0001 C CNN
	1    1350 6150
	-1   0    0    1   
$EndComp
$Comp
L Mechanical:MountingHole_Pad H2
U 1 1
P 1650 6150
F 0 "H2" H 1600 6100 50  0000 R CNN
F 1 "MNT2" H 1750 6350 50  0000 R CNN
F 2 "MountingHole:MountingHole_2.7mm_M2.5_Pad" H 1650 6150 50  0001 C CNN
F 3 "~" H 1650 6150 50  0001 C CNN
	1    1650 6150
	-1   0    0    1   
$EndComp
Wire Wire Line
	1650 6050 1650 5700
Wire Wire Line
	1350 5700 1350 6050
$EndSCHEMATC
